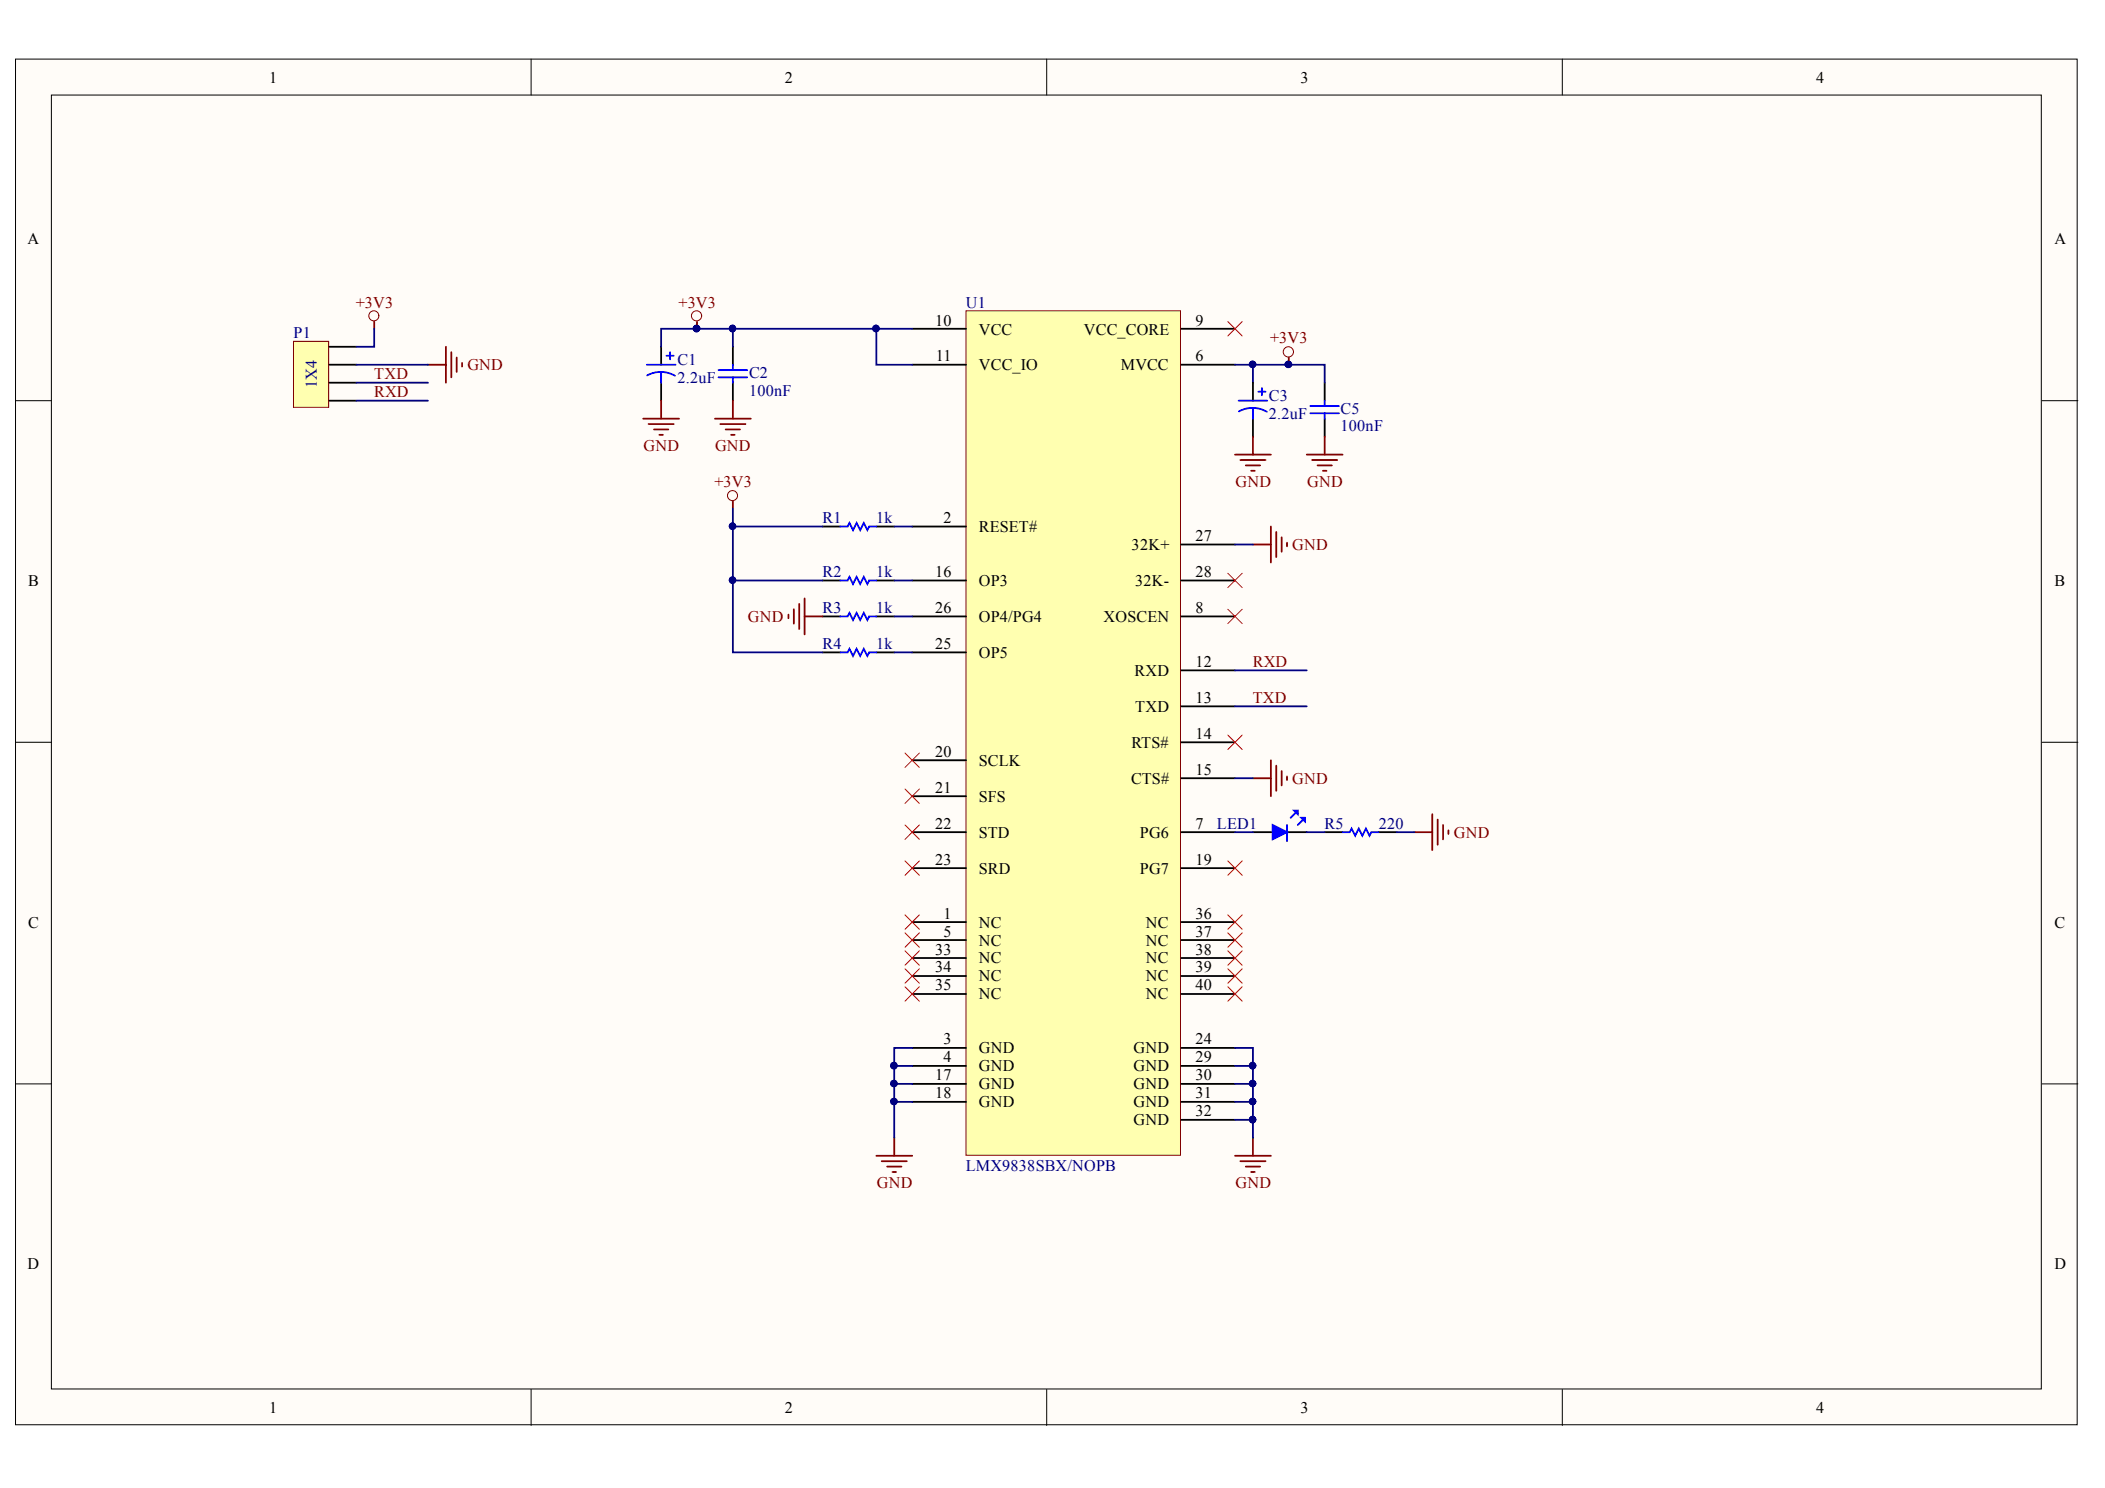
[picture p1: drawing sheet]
<svg xmlns="http://www.w3.org/2000/svg" width="297mm" height="210mm" viewBox="0 0 297 210" stroke-linecap="round" stroke-linejoin="round" font-family="sans-serif">
<g fill="#fffcf8" stroke="#000" stroke-width=".14">
<path d="M2.2 8.3h290.9v192.7h-290.9z"/>
<path d="M7.3 13.4h280.8v182.5h-280.8z"/>
</g>
<path d="M74.9 8.3v5.1M147.7 8.3v5.1M220.5 8.3v5.1M2.2 56.5h5.1M288.2 56.5h5M2.2 104.7h5.1M288.2 104.7h5M2.2 152.9h5.1M288.2 152.9h5M74.9 196v5.1M147.7 196v5.1M220.5 196v5.1" fill="none" stroke="#000" stroke-width=".14"/>
<path d="M136.3 43.8h30.3v119.2h-30.3z" fill="#ffffb0" stroke="#800000" stroke-width=".14"/>
<g fill="none" stroke="#000" stroke-width=".25">
<path d="M128.7 51.5h7.6M128.7 46.4h7.6M166.7 51.5h7.6M166.7 46.4h7.6M128.7 74.3h7.6M166.7 76.8h7.6M128.7 81.9h7.6M128.7 87h7.6M128.7 92h7.6M166.7 81.9h7.6M166.7 87h7.6M166.7 94.6h7.6"/>
<path d="M166.7 99.6h7.6M128.7 117.4h7.6M128.7 107.2h7.6M128.7 112.3h7.6M166.7 104.7h7.6M166.7 109.8h7.6M166.7 117.4h7.6M128.7 122.5h7.6M128.7 130.1h7.6M128.7 132.6h7.6M128.7 135.1h7.6M128.7 137.7h7.6"/>
<path d="M166.7 122.5h7.6M166.7 130.1h7.6M166.7 132.6h7.6M166.7 135.1h7.6M166.7 137.7h7.6M128.7 147.8h7.6M128.7 150.4h7.6M128.7 152.9h7.6M128.7 155.4h7.6M128.7 140.2h7.6M166.7 147.8h7.6M166.7 150.4h7.6"/>
<path d="M166.7 152.9h7.6M166.7 155.4h7.6M166.7 158h7.6M166.7 140.2h7.6"/>
</g>
<path d="M41.4 48.2h5v9.3h-5z" fill="#ffffb0" stroke="#800000" stroke-width=".14"/>
<g fill="none" stroke="#000" stroke-width=".25">
<path d="M46.5 54h3.8M46.5 56.5h3.8M46.5 51.5h3.8M46.5 48.9h3.8M93.3 48.9v2.6M93.3 54v2.5M103.4 48.9v2.6M103.4 54v2.5M176.8 54v2.5M176.8 59.1v2.5M186.9 54v2.5M186.9 59.1v2.5"/>
<path d="M116.1 74.3h2.5M123.7 74.3h2.5M116.1 81.9h2.5M116.1 92h2.5M116.1 87h2.5M123.7 81.9h2.5M123.7 92h2.5M123.7 87h2.5M176.8 117.4h2.8M181.6 117.4h2.8M186.9 117.4h2.6M194.5 117.4h2.5"/>
</g>
<g fill="none" stroke="#800000" stroke-width=".14">
<circle cx="52.8" cy="44.6" r=".71"/>
<circle cx="98.3" cy="44.5" r=".72"/>
<circle cx="181.8" cy="49.6" r=".72"/>
<circle cx="103.4" cy="69.9" r=".71"/>
</g>
<g fill="none" stroke="#800000" stroke-width=".25">
<path d="M52.8 45.4v1M60.4 51.5h2.5M62.9 48.9v5.1M63.7 49.7v3.5M64.4 50.4v2.1M65.2 51.2v.5M90.8 59.1h5M91.5 59.8h3.6M93.3 56.5v2.6M98.4 45.4v1M100.9 59.1h5M101.6 59.8h3.6"/>
<path d="M103.4 56.5v2.6M181.9 50.4v1.1M92.3 60.6h2M93 61.3h.5M102.4 60.6h2M103.2 61.3h.5M103.4 70.7v1M174.3 64.1h5M175 64.9h3.6M175.8 65.7h2M176.6 66.4h.5M176.8 61.6v2.5"/>
<path d="M176.8 76.8h2.5M179.3 74.3v5M180.1 75v3.6M180.9 75.8v2M181.6 76.6v.5M184.4 64.1h5.1M185.2 64.9h3.5M185.9 65.7h2M186.7 66.4h.5M186.9 61.6v2.5M111.3 86.7v.5M112 85.9v2.1"/>
<path d="M112.8 85.2v3.5M113.5 84.4v5.1M113.5 87h2.6M176.8 109.8h2.5M179.3 107.2v5.1M180.1 108v3.6M180.9 108.8v2M181.6 109.5v.5M199.6 117.4h2.5M202.1 114.9v5M202.9 115.6v3.6M203.6 116.4v2"/>
<path d="M204.4 117.1v.5M123.7 163h5M124.4 163.8h3.6M125.2 164.6h2M125.9 165.3h.5M126.2 160.5v2.5M174.3 163h5M175 163.8h3.6M175.8 164.6h2M176.6 165.3h.5M176.8 160.5v2.5"/>
</g>
<g fill="none" stroke="#f00" stroke-width=".14">
<path d="M173.3 45.4l2 2M175.3 45.4l-2 2M173.3 80.9l2 2M173.3 85.9l2 2.1M175.3 80.9l-2 2M175.3 85.9l-2 2.1M127.7 116.4l2 2M127.7 111.3l2 2M127.7 106.2l2 2.1M129.7 116.4l-2 2M129.7 111.3l-2 2M129.7 106.2l-2 2.1"/>
<path d="M173.3 103.7l2 2M175.3 103.7l-2 2M127.7 129.1l2 2M127.7 131.6l2 2M127.7 134.1l2 2.1M127.7 136.7l2 2M127.7 139.2l2 2M127.7 121.4l2 2.1M129.7 129.1l-2 2M129.7 131.6l-2 2M129.7 134.1l-2 2.1M129.7 136.7l-2 2"/>
<path d="M129.7 139.2l-2 2M129.7 121.4l-2 2.1M173.3 139.2l2 2M173.3 136.7l2 2M173.3 134.1l2 2.1M173.3 131.6l2 2M173.3 129.1l2 2M173.3 121.4l2 2.1M175.3 139.2l-2 2M175.3 136.7l-2 2M175.3 134.1l-2 2.1M175.3 131.6l-2 2"/>
<path d="M175.3 129.1l-2 2M175.3 121.4l-2 2.1"/>
</g>
<g fill="none" stroke="#00f" stroke-width=".25">
<path d="M91.3 51.5h4M93.3 52.5l1.2 .2 .7 .3M93.3 52.5h-.8l-1.2 .5M93.3 52.5v1.5M94.1 50.2h1M94.6 49.7v1M101.4 52.2h4M101.4 53.2h4M103.4 51.5v.7M103.4 53.2v.8M174.8 56.5h4M176.8 57.5l1.2 .2 .8 .4"/>
<path d="M176.8 57.5l-.8 .1-1.2 .4M176.8 57.5v1.6M177.6 55.3h1M178.1 54.7v1.1M184.9 57.3h4.1M184.9 58.3h4.1M186.9 56.5v.8M186.9 58.3v.8M118.6 74.3h1l.3-.5 .5 1 .5-1 .5 1 .5-1 .5 1 .2-.5h1.1M118.6 81.9h1l.3-.5 .5 1 .5-1 .5 1 .5-1 .5 1 .2-.5h1.1M118.6 92h1l.3-.5 .5 1 .5-1 .5 1 .5-1 .5 1 .2-.5h1.1M118.6 87h1l.3-.6 .5 1.1 .5-1.1 .5 1.1 .5-1.1 .5 1.1 .2-.5h1.1"/>
<path d="M181.6 116.4v2.3M182.9 114.6l-.8 .8M183.9 115.6l-.8 .8M189.5 117.4h1l.2-.5 .5 1 .5-1 .5 1 .5-1 .6 1 .2-.5h1"/>
</g>
<g fill="#00f" stroke="#00f" stroke-width=".25">
<path d="M183.6 115.4h.5v.5z"/>
<path d="M182.6 114.3h.5v.6z"/>
<path d="M179.6 116.4l2 1-2 1z"/>
</g>
<g fill="none" stroke="#000080" stroke-width=".25">
<path d="M50.3 51.5h10.1M50.3 54h10.1M50.3 56.5h10.1M52.8 46.4v2.5h-2.5M103.4 46.4h-10.1v2.5M123.7 46.4v5.1h5M128.7 46.4h-25.3v2.5M174.3 51.5h2.5M176.8 54v-2.5h10.1v2.5M103.4 71.7v10.2h12.7M103.4 74.3h12.7M126.2 74.3h2.5"/>
<path d="M174.3 76.8h2.5M103.4 81.9v10.1h12.7M126.2 92h2.5M126.2 87h2.5M126.2 81.9h2.5M174.3 99.6h10.1M174.3 94.6h10.1M174.3 109.8h2.5M174.3 117.4h2.5M184.4 117.4h2.5M197 117.4h2.6M126.2 155.4h2.5"/>
<path d="M126.2 152.9h2.5M126.2 150.4h2.5M128.7 147.8h-2.5v12.7M174.3 147.8h2.5v12.7M174.3 155.4h2.5M174.3 152.9h2.5M174.3 150.4h2.5M174.3 158h2.5"/>
</g>
<g fill="#000080" stroke="#000080" stroke-width=".14">
<circle cx="126.1" cy="155.4" r=".46"/>
<circle cx="126.1" cy="152.8" r=".46"/>
<circle cx="126.1" cy="150.3" r=".46"/>
<circle cx="176.8" cy="155.4" r=".46"/>
<circle cx="176.8" cy="152.8" r=".46"/>
<circle cx="176.7" cy="150.3" r=".46"/>
<circle cx="176.7" cy="157.9" r=".46"/>
<circle cx="103.4" cy="81.8" r=".46"/>
<circle cx="103.4" cy="74.2" r=".46"/>
<circle cx="176.8" cy="51.4" r=".46"/>
<circle cx="181.8" cy="51.4" r=".46"/>
<circle cx="103.4" cy="46.3" r=".46"/>
<circle cx="98.3" cy="46.3" r=".47"/>
<circle cx="123.6" cy="46.3" r=".46"/>
</g>
<g font-size="2.3">
<text x="38" y="11.6">1</text>
<text x="110.8" y="11.6">2</text>
<text x="183.5" y="11.6">3</text>
<text x="256.3" y="11.6">4</text>
<text x="3.9" y="34.4">A</text>
<text x="289.9" y="34.4">A</text>
<text x="132" y="45.9">10</text>
<text x="138.1" y="47.2">VCC</text>
<text x="152.9" y="47.2">VCC_CORE</text>
<text x="168.7" y="45.9">9</text>
<text x="132.1" y="51">11</text>
<text x="138.1" y="52.3">VCC_IO</text>
<text x="158.2" y="52.3">MVCC</text>
<text x="168.7" y="51">6</text>
<text x="133.2" y="73.8">2</text>
<text x="138.1" y="75">RESET#</text>
<text x="159.7" y="77.6">32K+</text>
<text x="168.7" y="76.3">27</text>
<text x="4" y="82.6">B</text>
<text x="132" y="81.4">16</text>
<text x="138.1" y="82.6">OP3</text>
<text x="160.2" y="82.6">32K-</text>
<text x="168.7" y="81.4">28</text>
<text x="289.9" y="82.6">B</text>
<text x="132" y="86.4">26</text>
<text x="138.1" y="87.7">OP4/PG4</text>
<text x="155.7" y="87.7">XOSCEN</text>
<text x="168.7" y="86.4">8</text>
<text x="132" y="91.5">25</text>
<text x="138.1" y="92.8">OP5</text>
<text x="160.1" y="95.3">RXD</text>
<text x="168.7" y="94">12</text>
<text x="160.2" y="100.4">TXD</text>
<text x="168.7" y="99.1">13</text>
<text x="132" y="106.8">20</text>
<text x="159.7" y="105.5">RTS#</text>
<text x="168.7" y="104.3">14</text>
<text x="132" y="111.9">21</text>
<text x="138.1" y="108.1">SCLK</text>
<text x="138.1" y="113.1">SFS</text>
<text x="159.6" y="110.6">CTS#</text>
<text x="168.7" y="109.3">15</text>
<text x="132" y="116.9">22</text>
<text x="138.1" y="118.2">STD</text>
<text x="160.9" y="118.2">PG6</text>
<text x="168.7" y="116.9">7</text>
<text x="132" y="122">23</text>
<text x="138.1" y="123.2">SRD</text>
<text x="160.9" y="123.2">PG7</text>
<text x="168.7" y="122">19</text>
<text x="4" y="130.8">C</text>
<text x="133.2" y="129.6">1</text>
<text x="138.1" y="130.8">NC</text>
<text x="161.7" y="130.8">NC</text>
<text x="168.7" y="129.6">36</text>
<text x="289.9" y="130.8">C</text>
<text x="132" y="134.6">33</text>
<text x="132" y="137.2">34</text>
<text x="133.2" y="132.1">5</text>
<text x="138.1" y="133.4">NC</text>
<text x="138.1" y="135.9">NC</text>
<text x="161.7" y="133.4">NC</text>
<text x="161.7" y="135.9">NC</text>
<text x="168.7" y="132.1">37</text>
<text x="168.7" y="134.6">38</text>
<text x="168.7" y="137.2">39</text>
<text x="132" y="139.7">35</text>
<text x="138.1" y="138.4">NC</text>
<text x="138.1" y="141">NC</text>
<text x="161.7" y="138.4">NC</text>
<text x="161.7" y="141">NC</text>
<text x="168.7" y="139.7">40</text>
<text x="133.2" y="147.3">3</text>
<text x="133.2" y="149.8">4</text>
<text x="138.1" y="148.6">GND</text>
<text x="159.9" y="148.6">GND</text>
<text x="168.7" y="147.3">24</text>
<text x="168.7" y="149.8">29</text>
<text x="132" y="152.4">17</text>
<text x="132" y="154.9">18</text>
<text x="138.1" y="151.1">GND</text>
<text x="138.1" y="153.6">GND</text>
<text x="159.9" y="151.1">GND</text>
<text x="159.9" y="153.6">GND</text>
<text x="168.7" y="152.4">30</text>
<text x="168.7" y="154.9">31</text>
<text x="138.1" y="156.2">GND</text>
<text x="159.9" y="156.2">GND</text>
<text x="159.9" y="158.7">GND</text>
<text x="168.7" y="157.4">32</text>
<text x="3.9" y="179">D</text>
<text x="289.9" y="179">D</text>
<text x="38" y="199.3">1</text>
<text x="110.8" y="199.3">2</text>
<text x="183.5" y="199.3">3</text>
<text x="256.3" y="199.3">4</text>
</g>
<g font-size="2.3" fill="#000080">
<text x="41.4" y="47.7">P1</text>
<text x="136.3" y="43.4">U1</text>
<text x="95.6" y="51.5">C1</text>
<text x="105.7" y="53.3">C2</text>
<text x="44.7" y="54.8" transform="rotate(-90 44.7 54.8)">1X4</text>
<text x="95.6" y="54">2.2uF</text>
<text x="105.7" y="55.8">100nF</text>
<text x="179.1" y="56.6">C3</text>
<text x="179.1" y="59.1">2.2uF</text>
<text x="189.2" y="58.3">C5</text>
<text x="189.2" y="60.9">100nF</text>
<text x="116.1" y="73.8">R1</text>
<text x="123.6" y="73.8">1k</text>
<text x="116.1" y="81.4">R2</text>
<text x="123.6" y="81.4">1k</text>
<text x="116.1" y="86.4">R3</text>
<text x="123.6" y="86.4">1k</text>
<text x="116.1" y="91.5">R4</text>
<text x="123.6" y="91.5">1k</text>
<text x="171.7" y="116.9">LED1</text>
<text x="186.9" y="116.9">R5</text>
<text x="194.6" y="116.9">220</text>
<text x="136.3" y="165.1">LMX9838SBX/NOPB</text>
</g>
<g font-size="2.3" fill="#800000">
<text x="50.2" y="43.4">+3V3</text>
<text x="95.8" y="43.4">+3V3</text>
<text x="52.8" y="53.5">TXD</text>
<text x="65.9" y="52.3">GND</text>
<text x="179.2" y="48.5">+3V3</text>
<text x="52.8" y="56.1">RXD</text>
<text x="90.8" y="63.6">GND</text>
<text x="100.9" y="63.6">GND</text>
<text x="100.8" y="68.7">+3V3</text>
<text x="174.3" y="68.7">GND</text>
<text x="184.4" y="68.7">GND</text>
<text x="182.3" y="77.6">GND</text>
<text x="105.5" y="87.7">GND</text>
<text x="176.8" y="94">RXD</text>
<text x="176.8" y="99.1">TXD</text>
<text x="182.3" y="110.6">GND</text>
<text x="205.2" y="118.2">GND</text>
<text x="123.7" y="167.7">GND</text>
<text x="174.3" y="167.7">GND</text>
</g>
</svg>
